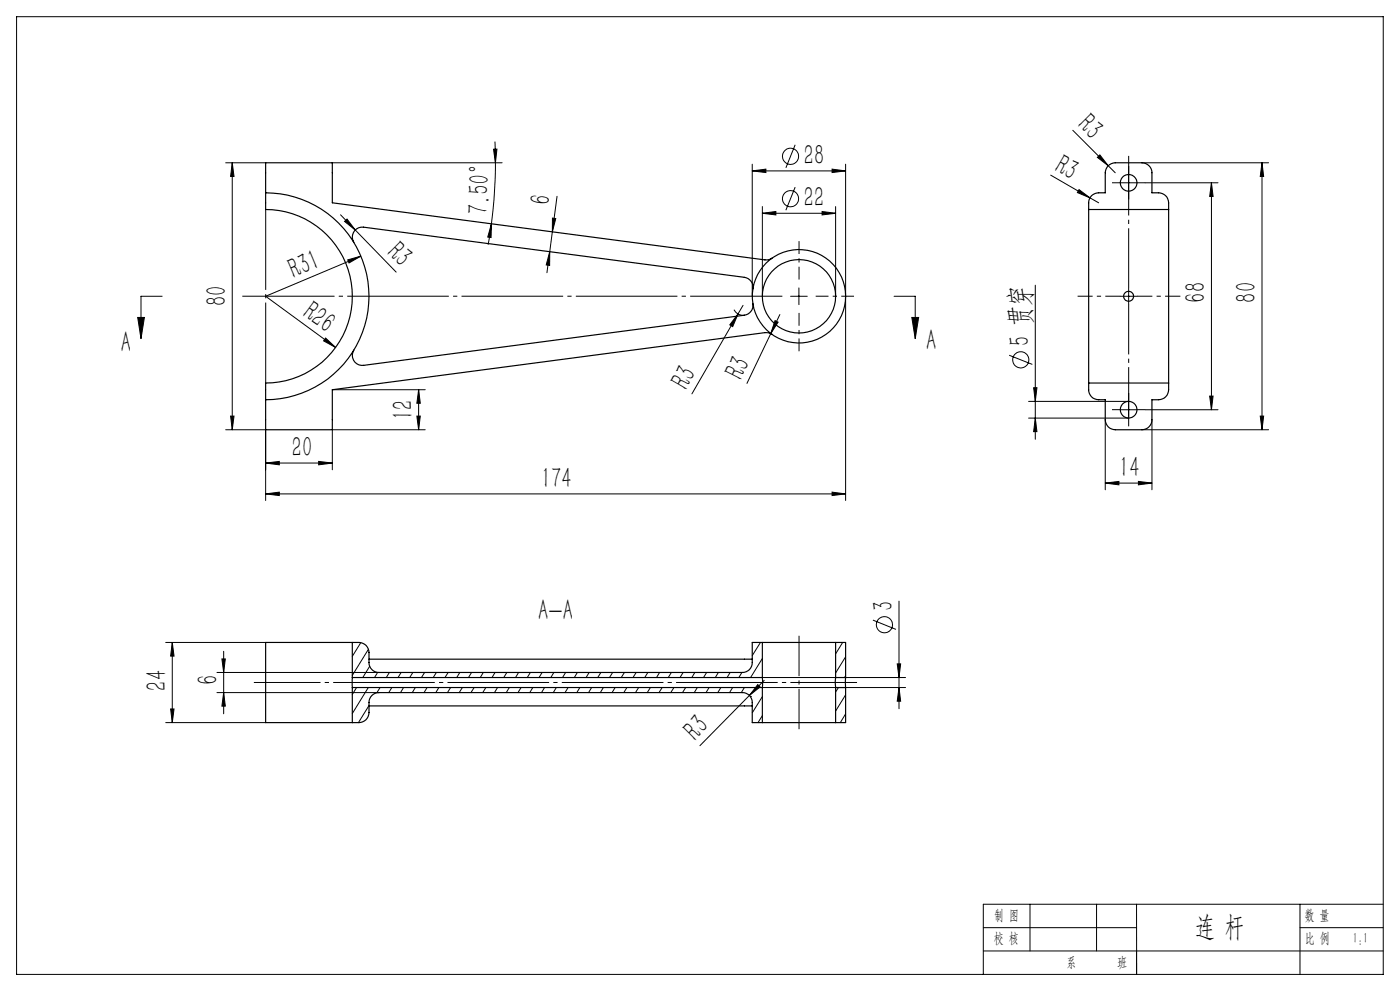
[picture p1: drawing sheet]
<svg xmlns="http://www.w3.org/2000/svg" width="420mm" height="297mm" viewBox="0 0 420 297" stroke-linecap="round" stroke-linejoin="round" font-family="sans-serif">
<g fill="none" stroke="#000" stroke-width=".35">
<path d="M79.7 57.8v5a26 26 0 0 1 26 26 26 26 0 0 1-26 26v5M79.7 57.8a31 31 0 0 1 31 31 31 31 0 0 1-31 31M79.7 57.8v-9h20v12l129.8 17.1h.8l1.3-.5M106.2 72.6a3 3 0 0 1 0-3.2 3 3 0 0 1 2.9-1.3l114.2 15a3 3 0 0 1 2.6 3.5M326.6 62.8a4.7 4.7 0 0 1 .8-4.1l.5-.4a5.1 5.1 0 0 1 3.7-.5v-6a3 3 0 0 1 3-3h8a3 3 0 0 1 3 3v6a4.2 4.2 0 0 1 4.5 1.3 5.5 5.5 0 0 1 .5 3.7M326.6 62.8v52M326.6 62.8h24M350.6 62.8v52M225.9 91a3 3 0 0 1-2.6 3.5l-114.2 15a2.98 2.98 0 0 1-2.9-1.3 2.98 2.98 0 0 1 0-3.3M231.6 100.2l-1-.4-1.1-.1-129.8 17.1v12h-20v-9M326.6 114.8a4.7 4.7 0 0 0 .8 4.1l.5 .4a5.5 5.5 0 0 0 3.7 .5v6a3 3 0 0 0 3 3h8a3 3 0 0 0 3-3v-6a4.2 4.2 0 0 0 4.5-1.3 5.5 5.5 0 0 0 .5-3.7M326.6 114.8h24"/>
<path d="M105.7 192.5h-26v24.1h26M105.7 192.5a4.1 4.1 0 0 1 4.5 1.4l.5 1.6v3a2.95 2.95 0 0 0 3 3h109a2.9 2.9 0 0 0 3-3v-6h3M105.7 192.5v10.6M110.7 197.6h115M228.7 192.5h22M228.7 192.5v10.6M250.7 192.5v10.6M250.7 192.5h3v10.6M105.7 203.1v3M105.7 216.6a4.1 4.1 0 0 0 4.5-1.4l.5-1.6v-3a2.95 2.95 0 0 1 3-3h109a2.9 2.9 0 0 1 3 3v6h3M105.7 203.1h123M105.7 206.1h123"/>
<path d="M105.7 206.1v10.5M110.7 211.6h115M228.7 203.1v3M228.7 216.6h22M228.7 206.1v10.5M250.7 203.1v3M250.7 206.1v10.5M250.7 203.1h3M250.7 206.1h3M253.7 203.1v3M253.7 206.1v10.5h-3"/>
<circle cx="338.6" cy="54.8" r="2.49"/>
<circle cx="239.7" cy="88.8" r="11"/>
<circle cx="239.7" cy="88.8" r="14"/>
<circle cx="338.6" cy="88.8" r="1.5"/>
<circle cx="338.6" cy="122.8" r="2.49"/>
</g>
<g fill="none" stroke="#000" stroke-width=".3">
<path d="M5 5h410v287h-410zM321.8 39l12.8 12.8M67.7 48.8h12M69.7 48.8v80M69.7 48.8l.5 4.1h-1zM99.7 48.8h50.9M148.1 44.7h1l-.5 4.1zM148.5 42.4l.1 6.4M148.6 48.8l-.4 11-.8 7.3M167.1 58.8l-1.4 10.7M225.7 51.2l4.1-.5v1zM225.7 49.2v39.6"/>
<path d="M225.7 51.2h28M238.5 56.1l-2.7 6.9M238.5 43.4l-2.7 6.9M249.6 50.7l4.1 .5-4.1 .5zM253.7 49.2v100.8M315.2 52.5l11.8 6.8M323.7 56.8l3.3 2.5-3.8-1.6zM327 59.3l2.6 1.5M329.2 47.2l.8-.8 2.5 3.3zM336.1 54.8h5M338.6 52.3v5M342.6 48.8h38"/>
<path d="M343.6 54.8h21.8M363.4 54.8v68M363.4 54.8l.5 4.1h-1zM378.6 48.8v80M378.6 48.8l.5 4.1h-1zM102.2 64.4l16.7 17.2M103.4 66.4l.7-.8 2.5 3.3zM104.3 77.9l4-1.1-3.6 2zM108.3 76.8l-28.6 12 21 15.3M147.4 67.1l-.1 4.1-1-.2zM147.4 67.1l-1 6.2M164.9 75.4v4.1l-1-.1z"/>
<path d="M164.9 75.4l-.8 6.3M165.7 69.5l-.8 5.9M165.7 65.4l1 .1-1 4zM228.7 63.9l4.1-.5v1zM228.7 61.9v26.9M228.7 63.9h22M246.6 63.4l4.1 .5-4.1 .5zM250.7 61.9v26.9M41.3 95.1h2l-1 6.4zM48.6 88.8h-6.3v12.7M220.2 92.8l1.2 1.3 .9 .3 1 .1M221.4 94.1l-13.8 23.9"/>
<path d="M221.4 94.1l-1.6 3.8-.9-.5zM222.9 91.5l-1.5 2.6M232.5 96.1l.9 .5-2.2 3.4zM234 94.3l-2.8 5.7M237.2 88.8h5M239.7 86.3v5M268.2 88.8h6.4v12.7M273.5 95.1h2.1l-1 6.4zM310.6 85.5v46.2M336.1 88.8h5M338.6 86.3v5M97.7 101.3l3 2.8-3.6-1.9z"/>
<path d="M99.7 116.8h27.9M125.6 116.8l.5 4.1h-1zM125.6 116.8v12M231.2 100l-7.1 14.9M302.8 106.5l6.9 2.7M310.1 116.2h1l-.5 4.1zM362.9 118.7h1l-.5 4.1zM67.7 128.8h12v21.2M69.2 124.7h1l-.5 4.1zM79.7 138.8l4.1-.5v1zM79.7 138.8h20M95.6 138.3l4.1 .5-4.1 .5z"/>
<path d="M125.1 124.7h1l-.5 4.1zM127.6 128.8h-27.9v12M308.6 120.3h30v5h-30M310.6 125.3l.5 4.1h-1zM331.6 125.8v21M336.1 122.8h5M342.6 128.8h38M343.6 122.8h21.8M345.6 125.8v21M378.1 124.7h1l-.5 4.1zM79.7 148l4.1-.5v1zM79.7 148h174"/>
<path d="M249.6 147.5l4.1 .5-4.1 .5zM331.6 144.8l4.1-.5v1zM331.6 144.8h14M341.5 144.3l4.1 .5-4.1 .5zM49.7 192.5h30M51.7 192.5l.5 4.1h-1zM51.7 192.5v24.1M66.6 197.5h1l-.5 4zM67.1 195.2v18.7M108.2 192.6l-2.5 4.1M110.5 194.6l-4.8 7.8M110.9 199.7l-2.1 3.4"/>
<path d="M228.1 192.5l-2.4 4M228.7 197.3l-3.5 5.8M252.8 192.5l-2.1 3.5M253.7 196.8l-3 4.9M261.9 185.8l6.9 2.8M269.2 199h1l-.5 4.1zM269.7 180.2v32.2M49.7 216.6h30M51.2 212.5h1l-.5 4.1zM65.1 201.5h48.6M65.1 207.6h48.6M67.1 207.6l.5 4h-1z"/>
<path d="M107 206.1l-1.3 2M110.5 206.1l-4.8 7.8M110.7 211.5l-3.2 5.1M113.3 201.5l-.9 1.6M114 206.1l-.9 1.5M116.8 201.5l-.9 1.6M117.5 206.1l-.9 1.5M120.3 201.5l-.9 1.6M121.1 206.1l-.9 1.5M123.9 201.5l-1 1.6M124.6 206.1l-.9 1.5M127.4 201.5l-1 1.6"/>
<path d="M128.1 206.1l-.9 1.5M130.9 201.5l-.9 1.6M131.7 206.1l-1 1.5M134.4 201.5l-.9 1.6M135.2 206.1l-1 1.5M137.9 201.5l-.9 1.6M138.7 206.1l-.9 1.5M141.5 201.5l-1 1.6M142.2 206.1l-.9 1.5M145 201.5l-.9 1.6M145.8 206.1l-1 1.5M148.5 201.5l-.9 1.6"/>
<path d="M149.3 206.1l-1 1.5M152 201.5l-.9 1.6M152.8 206.1l-.9 1.5M155.6 201.5l-.9 1.6M156.3 206.1l-.9 1.5M159.1 201.5l-.9 1.6M159.8 206.1l-.9 1.5M162.6 201.5l-.9 1.6M163.4 206.1l-.9 1.5M166.2 201.5l-1 1.6M166.9 206.1l-.9 1.5M169.7 201.5l-.9 1.6"/>
<path d="M170.4 206.1l-.9 1.5M173.2 201.5l-.9 1.6M174 206.1l-1 1.5M176.7 201.5l-.9 1.6M177.5 206.1l-.9 1.5M180.3 201.5l-1 1.6M181 206.1l-.9 1.5M183.8 201.5l-1 1.6M184.5 206.1l-.9 1.5M187.3 201.5l-.9 1.6M188.1 206.1l-1 1.5M190.9 201.5l-1 1.6"/>
<path d="M191.6 206.1l-1 1.5M194.3 201.5l-.9 1.6M195.1 206.1l-.9 1.5M197.9 201.5l-.9 1.6M198.6 206.1l-.9 1.5M201.4 201.5l-.9 1.6M202.2 206.1l-1 1.5M204.9 201.5l-.9 1.6M205.7 206.1l-.9 1.5M208.5 201.5l-1 1.6M209.2 206.1l-.9 1.5M212 201.5l-.9 1.6"/>
<path d="M212.7 206.1l-.9 1.5M215.5 201.5l-.9 1.6M216.3 206.1l-1 1.5M219 201.5l-.9 1.6M219.8 206.1l-.9 1.5M222.6 201.5l-.9 1.6M223.3 206.1l-.9 1.5M225.1 208.8h.1M227.3 205.2l.7 .7-3.2 2.5zM228.7 203.1h43M228.7 206.1h43M228.7 208.8l-3 4.8"/>
<path d="M228.7 214.5l-1.3 2.1M229.3 203.9l-19.3 19.6M251.5 206.1l-.8 1.3M253.7 208.2l-3 4.9M253.7 214l-1.6 2.6M253.7 202.5l-.3 .6M269.7 206.1l.5 4h-1zM295 278h46M309 271v14M329 271v14M341 271v21M390 278h25"/>
<path d="M390 271v21M415 271h-120v21M295 285h120"/>
<circle cx="237.1" cy="59.6" r="2.42"/>
<circle cx="237.1" cy="46.8" r="2.42"/>
<circle cx="306.2" cy="107.8" r="2.42"/>
<circle cx="265.3" cy="187.2" r="2.42"/>
</g>
<path d="M239.7 83.8v-11.5M239.7 93.8v11.5M244.7 88.8h11.5" fill="none" stroke="#000" stroke-width=".3" stroke-dasharray="30.5 1.3 1.3 1.3" stroke-dashoffset="26.6" stroke-linecap="butt"/>
<path d="M234.7 88.8h-162" fill="none" stroke="#000" stroke-width=".3" stroke-dasharray="30.5 1.3 1.3 1.3" stroke-dashoffset="2.8" stroke-linecap="butt"/>
<path d="M257.1 204.5h-180.9" fill="none" stroke="#000" stroke-width=".3" stroke-dasharray="30.5 1.3 1.3 1.3" stroke-dashoffset="10.5" stroke-linecap="butt"/>
<path d="M239.7 190.5v28" fill="none" stroke="#000" stroke-width=".3" stroke-dasharray="30.5 1.3 1.3 1.3" stroke-dashoffset="18.4" stroke-linecap="butt"/>
<path d="M336.1 54.8h-2.5M338.6 52.3v-2.5M338.6 57.3v2.5M341.1 54.8h2.5M336.1 122.8h-2.5M338.6 120.3v-2.5M338.6 125.3v2.5M341.1 122.8h2.5" fill="none" stroke="#000" stroke-width=".3" stroke-dasharray="30.5 1.3 1.3 1.3" stroke-linecap="butt"/>
<path d="M338.6 86.3v-39.6" fill="none" stroke="#000" stroke-width=".3" stroke-dasharray="30.5 1.3 1.3 1.3" stroke-dashoffset="12.6" stroke-linecap="butt"/>
<path d="M336.1 88.8h-12.8" fill="none" stroke="#000" stroke-width=".3" stroke-dasharray="30.5 1.3 1.3 1.3" stroke-dashoffset="26" stroke-linecap="butt"/>
<path d="M338.6 91.3v33.7" fill="none" stroke="#000" stroke-width=".3" stroke-dasharray="30.5 1.3 1.3 1.3" stroke-dashoffset="15.5" stroke-linecap="butt"/>
<path d="M341.1 88.8h13" fill="none" stroke="#000" stroke-width=".3" stroke-dasharray="30.5 1.3 1.3 1.3" stroke-dashoffset="25.9" stroke-linecap="butt"/>
<path d="M79.7 62.8v52" fill="none" stroke="#000" stroke-width=".3" stroke-dasharray="30.5 1.3 1.3 1.3" stroke-dashoffset="6.4" stroke-linecap="butt"/>
<path d="M341 285v7" fill="none" stroke="#0a0605" stroke-width=".3"/>
<g fill="#000">
<path d="M323.7 56.8l3.3 2.5-3.8-1.6zM329.2 47.2l.8-.8 2.5 3.3zM103.4 66.4l.7-.8 2.5 3.3zM104.3 77.9l4-1.1-3.6 2zM221.4 94.1l-1.6 3.8-.9-.5zM97.7 101.3l3 2.8-3.6-1.9zM232.5 96.1l.9 .5-2.2 3.4zM227.3 205.2l.7 .7-3.2 2.5z"/>
<path d="M69.7 48.8l.5 4.1h-1zM69.2 124.7h1l-.5 4.1zM378.6 48.8l.5 4.1h-1zM378.1 124.7h1l-.5 4.1zM363.4 54.8l.5 4.1h-1zM362.9 118.7h1l-.5 4.1zM310.1 116.2h1l-.5 4.1zM310.6 125.3l.5 4.1h-1zM269.2 199h1l-.5 4.1zM269.7 206.1l.5 4h-1zM66.6 197.5h1l-.5 4zM67.1 207.6l.5 4h-1z"/>
<path d="M147.4 67.1l-.1 4.1-1-.2zM148.1 44.7h1l-.5 4.1z"/>
<path d="M164.9 75.4v4.1l-1-.1zM165.7 65.4l1 .1-1 4z"/>
<path d="M228.7 63.9l4.1-.5v1zM246.6 63.4l4.1 .5-4.1 .5zM225.7 51.2l4.1-.5v1zM249.6 50.7l4.1 .5-4.1 .5z"/>
<path d="M273.5 95.1h2.1l-1 6.4zM41.3 95.1h2l-1 6.4z"/>
<path d="M125.1 124.7h1l-.5 4.1zM125.6 116.8l.5 4.1h-1zM51.2 212.5h1l-.5 4.1zM51.7 192.5l.5 4.1h-1z"/>
<path d="M79.7 148l4.1-.5v1zM249.6 147.5l4.1 .5-4.1 .5zM79.7 138.8l4.1-.5v1zM95.6 138.3l4.1 .5-4.1 .5z"/>
<path d="M331.6 144.8l4.1-.5v1zM341.5 144.3l4.1 .5-4.1 .5z"/>
</g>
<g font-size="8.8">
<text x="323" y="37.9" transform="rotate(45 323 37.9)">R3</text>
<text x="241.2" y="49.4">28</text>
<text x="316" y="51.1" transform="rotate(30 316 51.1)">R3</text>
<text x="146.3" y="64.5" transform="rotate(-87 146.3 64.5)">7.50°</text>
<text x="165" y="61.6" transform="rotate(-82 165 61.6)">6</text>
<text x="241.2" y="62.1">22</text>
<text x="115.8" y="76" transform="rotate(45 115.8 76)">R3</text>
<text x="88.2" y="83.5" transform="rotate(-23 88.2 83.5)">R31</text>
<text x="68" y="91.7" transform="rotate(-90 68 91.7)">80</text>
<text x="90.4" y="94.6" transform="rotate(36 90.4 94.6)">R26</text>
<text x="361.7" y="90.7" transform="rotate(-90 361.7 90.7)">68</text>
<text x="376.9" y="90.7" transform="rotate(-90 376.9 90.7)">80</text>
<text x="36.2" y="105.4">A</text>
<text x="277.8" y="104.9">A</text>
<text x="308.9" y="103.8" transform="rotate(-90 308.9 103.8)">5 贯穿</text>
<text x="206.1" y="117.2" transform="rotate(-60 206.1 117.2)">R3</text>
<text x="222.5" y="114.1" transform="rotate(-63 222.5 114.1)">R3</text>
<text x="123.8" y="126" transform="rotate(-90 123.8 126)">12</text>
<text x="87.6" y="137">20</text>
<text x="335.8" y="143">14</text>
<text x="162.3" y="146.2">174</text>
<text x="161.5" y="185.7">A-A</text>
<text x="268" y="183.2" transform="rotate(-90 268 183.2)">3</text>
<text x="50" y="207" transform="rotate(-90 50 207)">24</text>
<text x="65.3" y="205.4" transform="rotate(-90 65.3 205.4)">6</text>
<text x="208.8" y="222.2" transform="rotate(-45 208.8 222.2)">R3</text>
</g>
<text font-size="8.5" x="358.5" y="280.6">连 杆</text>
<g font-size="4.4">
<text x="298.2" y="275.7">制 图</text>
<text x="391.4" y="275.6">数 量</text>
<text x="298.1" y="282.7">校 核</text>
<text x="391.4" y="282.7">比 例</text>
<text x="405.8" y="282.7">1:1</text>
<text x="320" y="289.8">系</text>
<text x="335.1" y="289.8">班</text>
</g>
</svg>
